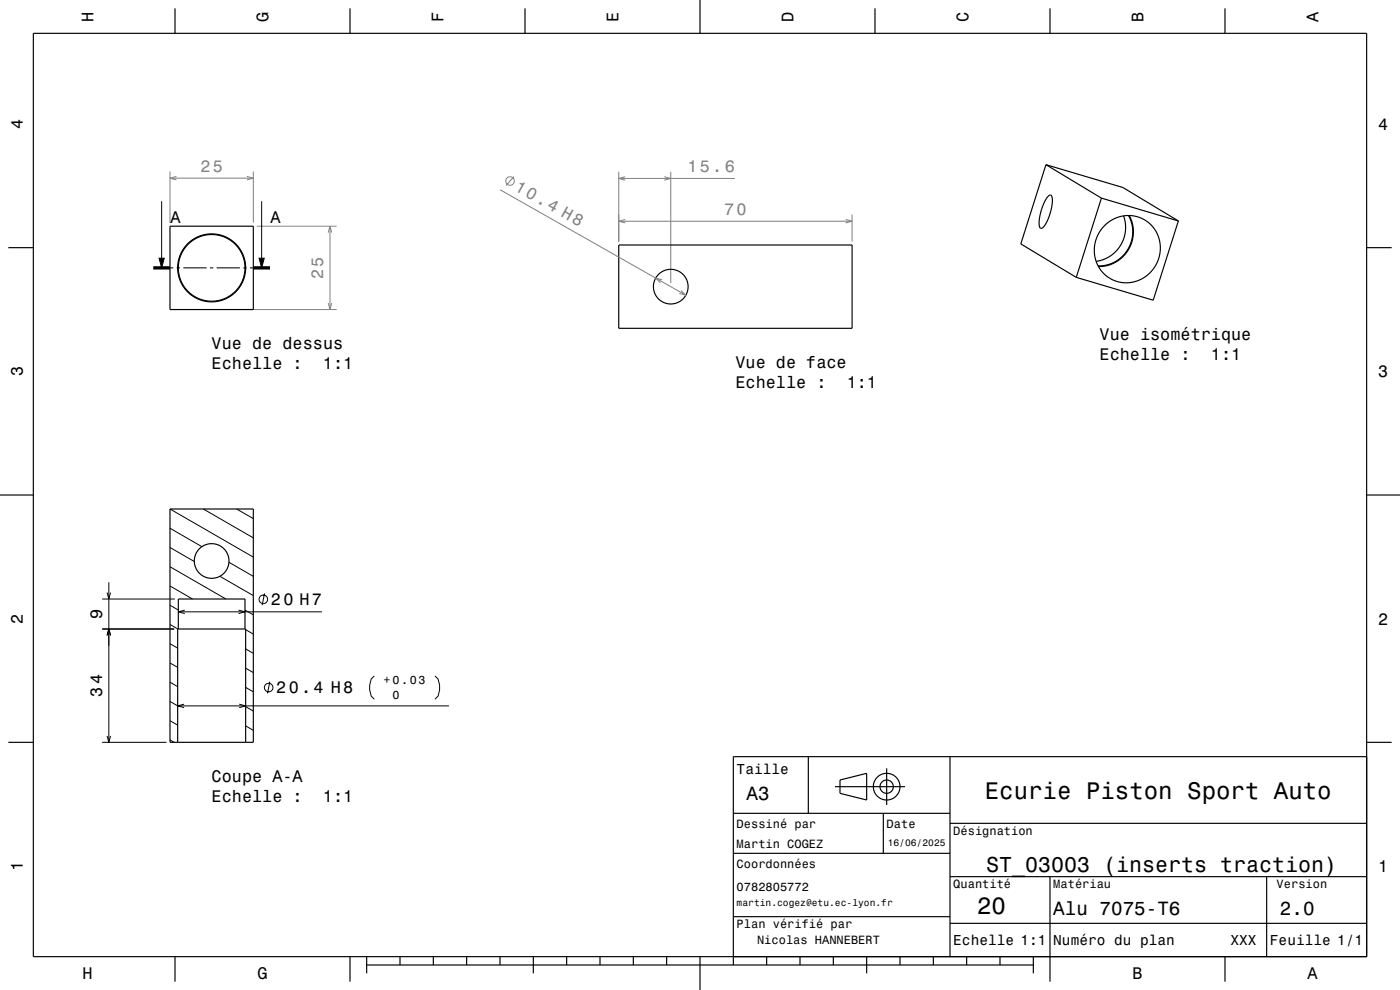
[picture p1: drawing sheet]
<svg xmlns="http://www.w3.org/2000/svg" width="420mm" height="297mm" viewBox="0 0 420 297" stroke-linecap="round" stroke-linejoin="round" font-family="sans-serif">
<g fill="none" stroke="#000" stroke-width=".3">
<path d="M48.5 60.4v17.1M78.5 60.4v17.1M51 80.4h1M53 80.4h1M55 80.4h7M63 80.4h1M65 80.4h7M73 80.4h1M75 80.4h1M51 152.7l25 14.4M51 158.5l9.6 5.5M61 152.7l15 8.7"/>
<path d="M71 152.7l5 2.9M30.6 179.7h21.9M32.1 177.8l.5 1.9 .6-1.9M32.6 174.7v48M51 164.2l7.3 4.3M51 170l16.8 9.7M51 175.8l6.8 3.9M66 172.9l10 5.8M68.7 168.7l7.3 4.2M79.4 178.1l-.7 3.5M30.6 188.7h21.7M32.1 190.6l.5-1.9 .6 1.9"/>
<path d="M51 181.6l2.5 1.4M51 187.3l2.4 1.4M51 193.1l2.3 1.3M51 198.9l2.3 1.3M53.5 183.6h43.1M55.4 183l-1.9 .6 1.9 .5M71.6 183l1.9 .6-1.9 .5M73.5 183l2.5 1.5M73.7 188.9l2.3 1.3M73.7 194.7l2.3 1.3M51 204.7l2.3 1.3M51 210.4l2.3 1.4"/>
<path d="M51 216.2l2.3 1.3M53.3 211.8h81.4M55.2 211.3l-1.9 .5 1.9 .5M71.8 211.3l1.9 .5-1.9 .5M73.7 200.4l2.3 1.4M73.7 206.2l2.3 1.3M73.7 212l2.3 1.3M73.7 217.8l2.3 1.3M80.9 204.5l-.7 3.5M112.3 202.8l-.9 .9-.5 1.9v1.4l.5 1.8 .9 1M130.5 202.8l.9 .9 .5 1.9v1.4l-.5 1.8-.9 1M30.6 222.7h19.4"/>
<path d="M32.1 220.8l.5 1.9 .6-1.9M51 222l1.2 .7"/>
<circle cx="79" cy="179.8" r="1.28"/>
<circle cx="80.6" cy="206.3" r="1.28"/>
</g>
<g fill="none" stroke="#808080" stroke-width=".3">
<path d="M51 51.5v15.3M51 53.5h25M52.9 52.9l-1.9 .6 1.9 .5M74.1 52.9l1.9 .6-1.9 .5M76 51.5v15.3M150 56.9l55.8 31.7M154.2 53l-2.4 2.7M185.6 51.5v21M185.6 53.5h34.9M187.6 53l-2 .5 2 .6M199.3 53l1.9 .5-1.9 .6M201.2 51.5v33.5"/>
<path d="M77 67.9h24M98.5 69.8l.5-1.9 .5 1.9M99 67.9v25M185.6 66.4h70M187.6 65.8l-2 .6 2 .5M253.7 65.8l1.9 .6-1.9 .5M255.6 64.4v8.1M52 92.9h49M98.5 90.9l.5 2 .5-2M198.6 83.9l-1.9-.5 1.4 1.4M204.3 87.2l1.5 1.4-2-.5"/>
<circle cx="153" cy="54.3" r="1.28"/>
</g>
<g fill="none" stroke="#000" stroke-width=".35">
<path d="M10 10h400v277h-400zM52.5 2.5v7.5M105 2.5v7.5M157.5 2.5v7.5M210 0v10M262.5 2.5v7.5M315 2.5v7.5M367.5 2.5v7.5M313.8 49.4l23.1 6.9 16.6 10M313.8 49.4l16.6 10M313.8 49.4l-7.6 23.8 16.7 10M314.4 58.9a.69 .69 0 0 1 .9-.3 .69 .69 0 0 1 .4 .9v1.6l-.5 2.3-1.5 3.8a1.43 1.43 0 0 1-1.6 1.2l-.4-1.4 .4-3 1.1-3.1z"/>
<path d="M330.4 59.4l-7.5 23.8M330.4 59.4l23.1 6.9M2.5 74.3h7.5M51 67.9h25v25h-25zM185.6 73.5h70v25h-70zM331.4 67.7l1.5-1.3 1.7-.9 2.1-.7 2-.1 1.9 .2 1.8 .6 1.7 .9 1.4 1.3 1.3 1.8 .8 1.7 .4 2 .1 1.9-.4 2-.6 1.9-1.1 1.7-1.3 1.4-1.6 1.2-1.8 .9-1.6 .5-2 .1-1.9-.2-1.8-.6-1.7-.9-1.4-1.3-1.2-1.6-.8-1.7-.5-1.9-.1-1.7 .2-2 .6-1.9 1-1.8zM337.1 64.8l.5 2.3v2.2l-.4 2.2-1 2-1.3 1.8-1.7 1.5-2 1-2.4 .6M338.5 64.7l1 2.3 .3 2.7-.3 2.4-1.1 2.6-1.6 2.1-2.2 1.7-2.5 1-2.7 .3M338.8 64.7l1 2.5 .2 2.7-.4 2.7-1.2 2.5-1.5 1.9-2.2 1.7-2.5 1-2.7 .3M353.5 66.3l-7.5 23.8-23.1-6.9M410 74.3h7.5M0 148.5h10"/>
<path d="M51 152.7h25v70h-25zM410 148.5h10M53.5 188.7v-9h20v9M2.5 222.7h7.5M53.3 222.7v-34h20.4v34M242.5 227v17M250.5 236h21M252 234l8-2v8l-8-2zM266 230.5v11M285 227v60M410 222.7h7.5M410 227h-190v62.5"/>
<path d="M220 244h65M220 256h65M265 244v12M285 247h125M220 275h65M285 277h125M285 263h125M315 263v31.5M380 263v24M52.5 287v7.5M105 287v7.5M110 289.5h200"/>
<path d="M110 287v5M120 287v2.5M130 287v2.5M140 287v2.5M150 287v2.5M160 287v5M170 287v2.5M180 287v2.5M190 287v2.5M200 287v2.5M210 287v10M230 287v2.5"/>
<path d="M240 287v2.5M250 287v2.5M260 287v5M270 287v2.5M280 287v2.5M290 287v2.5M300 287v2.5M310 287v5M367.5 287v7.5"/>
<circle cx="63.5" cy="80.4" r="10"/>
<circle cx="63.5" cy="80.4" r="10.2"/>
<circle cx="201.2" cy="86" r="5.2"/>
<circle cx="63.5" cy="168.3" r="5.2"/>
<circle cx="266" cy="236" r="4"/>
<circle cx="266" cy="236" r="2"/>
</g>
<path d="M46 80.4h5M76 80.4h5" fill="none" stroke="#000" stroke-width="1" stroke-linecap="butt"/>
<g fill="#000" stroke="#000" stroke-width=".3">
<path d="M47.7 77.5h1.6l-.8 2.9z" fill-rule="evenodd"/>
<path d="M77.7 77.5h1.6l-.8 2.9z" fill-rule="evenodd"/>
</g>
<g font-size="7.2">
<text x="295.5" y="239.6">Ecurie Piston Sport Auto</text>
<text x="293.2" y="274.3">20</text>
</g>
<text font-size="6.5" x="295.8" y="261.5">ST_03003 (inserts traction)</text>
<g font-size="5.8">
<text x="224" y="240.1">A3</text>
<text x="316" y="274.6">Alu 7075-T6</text>
<text x="384" y="274.6">2.0</text>
</g>
<g font-size="5">
<text x="28.1" y="6.5" transform="rotate(-90 28.1 6.5)">H</text>
<text x="80.6" y="6.5" transform="rotate(-90 80.6 6.5)">G</text>
<text x="133.1" y="6.5" transform="rotate(-90 133.1 6.5)">F</text>
<text x="185.6" y="6.5" transform="rotate(-90 185.6 6.5)">E</text>
<text x="238.1" y="6.5" transform="rotate(-90 238.1 6.5)">D</text>
<text x="290.6" y="6.5" transform="rotate(-90 290.6 6.5)">C</text>
<text x="343.1" y="6.5" transform="rotate(-90 343.1 6.5)">B</text>
<text x="395.6" y="6.5" transform="rotate(-90 395.6 6.5)">A</text>
<text x="6.8" y="38.7" transform="rotate(-90 6.8 38.7)">4</text>
<text x="413.5" y="39">4</text>
<text x="51.1" y="67">A</text>
<text x="81.1" y="67">A</text>
<text x="329.9" y="101.9">Vue isométrique</text>
<text x="63.5" y="104.7">Vue de dessus</text>
<text x="329.9" y="108">Echelle :</text>
<text x="363.3" y="108">1:1</text>
<text x="6.8" y="112.9" transform="rotate(-90 6.8 112.9)">3</text>
<text x="63.5" y="110.8">Echelle :</text>
<text x="96.9" y="110.8">1:1</text>
<text x="220.6" y="110.4">Vue de face</text>
<text x="413.5" y="113.2">3</text>
<text x="220.6" y="116.4">Echelle :</text>
<text x="254" y="116.4">1:1</text>
<text x="30.6" y="185.7" transform="rotate(-90 30.6 185.7)">9</text>
<text x="81.3" y="181.6">20 H7</text>
<text x="6.8" y="187.1" transform="rotate(-90 6.8 187.1)">2</text>
<text x="413.5" y="187.4">2</text>
<text x="30.6" y="209.1" transform="rotate(-90 30.6 209.1)">34</text>
<text x="82.9" y="208">20.4 H8</text>
<text x="63.5" y="234.6">Coupe A-A</text>
<text x="63.5" y="240.6">Echelle :</text>
<text x="96.9" y="240.6">1:1</text>
<text x="6.8" y="261.3" transform="rotate(-90 6.8 261.3)">1</text>
<text x="413.5" y="261.6">1</text>
<text x="24.7" y="293.8">H</text>
<text x="77.2" y="293.8">G</text>
<text x="339.7" y="293.8">B</text>
<text x="392.2" y="293.8">A</text>
</g>
<g font-size="5" fill="#808080">
<text x="60.1" y="51.5">25</text>
<text x="206.2" y="51.5">15.6</text>
<text x="154.1" y="57" transform="rotate(29 154.1 57)">10.4 H8</text>
<text x="217.2" y="64.4">70</text>
<text x="97" y="83.7" transform="rotate(-90 97 83.7)">25</text>
</g>
<g font-size="4.3">
<text x="221" y="232.2">Taille</text>
<text x="286" y="283.6">Echelle 1:1</text>
<text x="316" y="283.6">Numéro du plan</text>
<text x="369.2" y="283.6">XXX</text>
<text x="381" y="283.6">Feuille 1/1</text>
</g>
<g font-size="3.6">
<text x="221" y="248.3">Dessiné par</text>
<text x="266" y="248.3">Date</text>
<text x="286" y="250.5">Désignation</text>
<text x="221" y="254.5">Martin COGEZ</text>
<text x="221" y="260.5">Coordonnées</text>
<text x="221" y="267.2">0782805772</text>
<text x="286" y="266.5">Quantité</text>
<text x="316" y="266.5">Matériau</text>
<text x="383" y="266.5">Version</text>
<text x="221" y="278.5">Plan vérifié par</text>
<text x="227.1" y="283.3">Nicolas HANNEBERT</text>
</g>
<g font-size="3.5">
<text x="115.1" y="205.2">+0.03</text>
<text x="117.7" y="209.8">0</text>
</g>
<g font-size="2.9">
<text x="266.3" y="253.8">16/06/2025</text>
<text x="221" y="271.8">martin.cogez@etu.ec-lyon.fr</text>
</g>
</svg>
